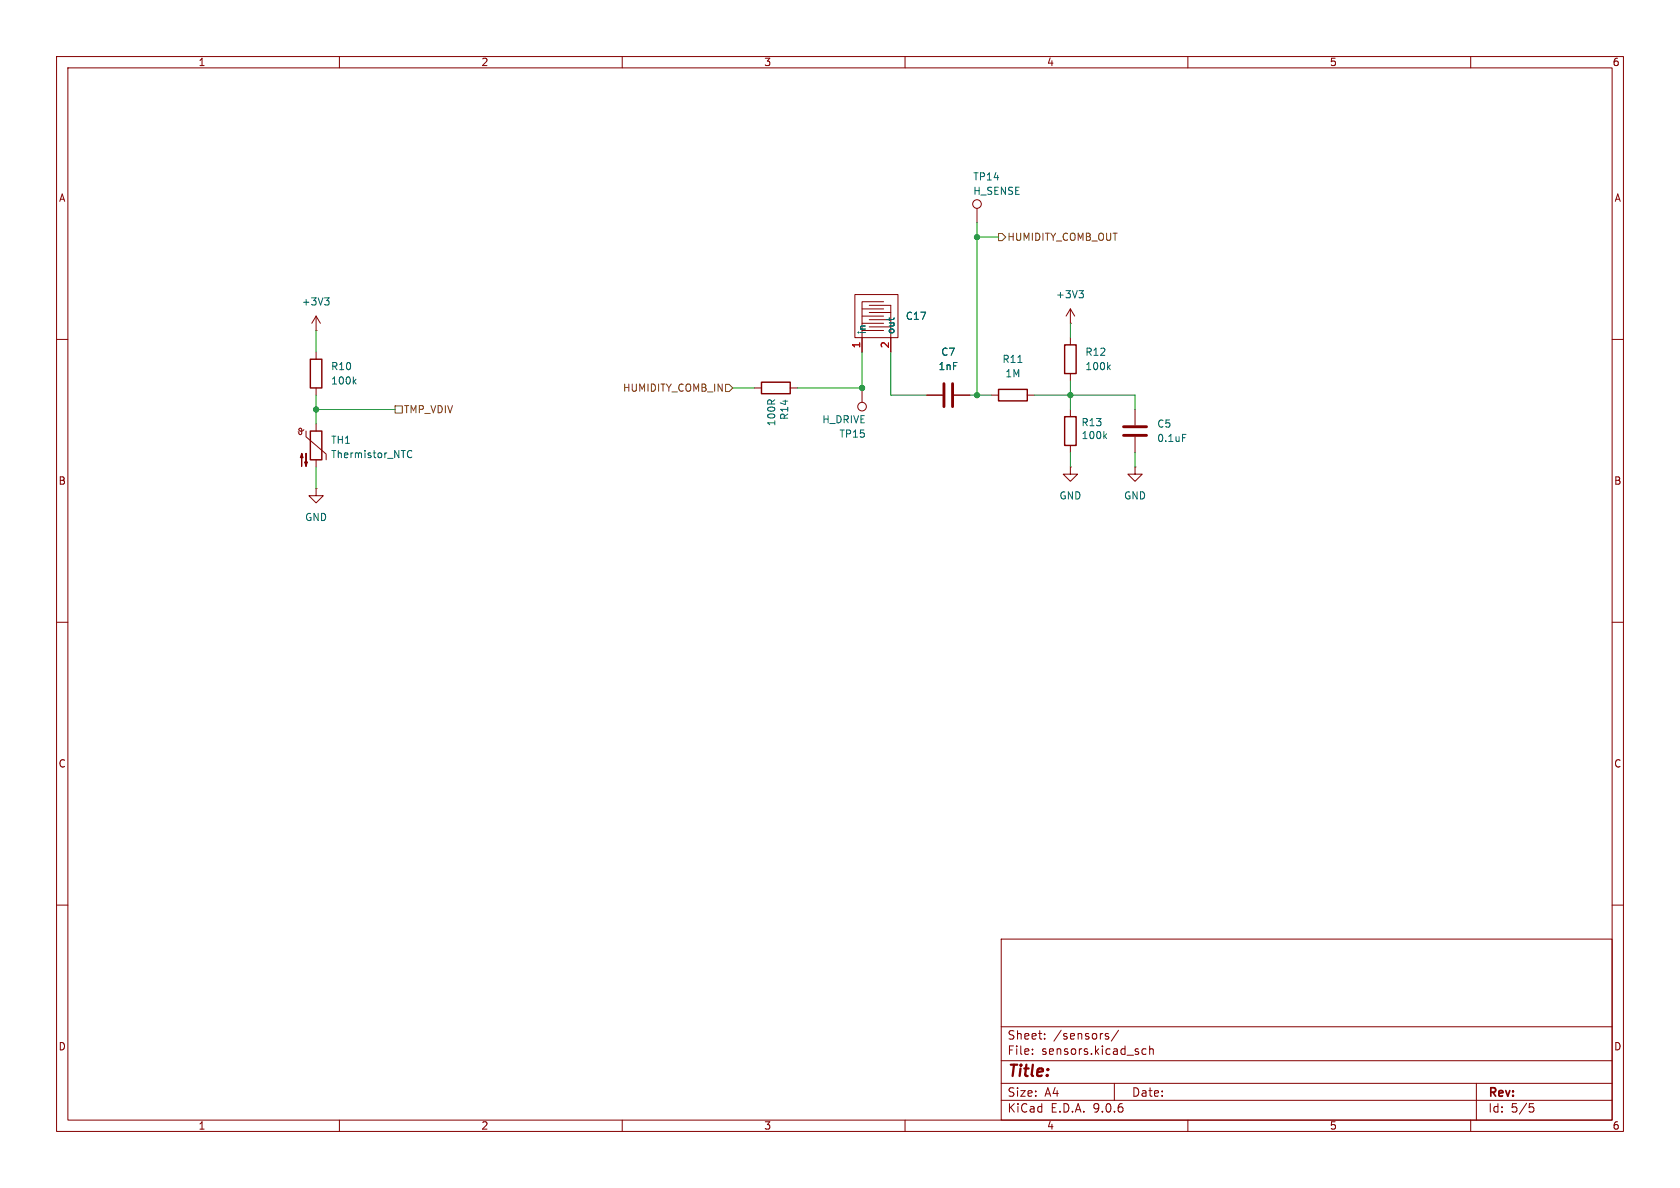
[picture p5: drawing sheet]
(kicad_sch
 (version 20250114)
 (generator "eeschema")
 (generator_version "9.0")
 (paper "A4")
 (lib_symbols
  (symbol "Connector:TestPoint"
   (pin_numbers (hide yes))
   (pin_names
    (offset 0.762) (hide yes)) (exclude_from_sim no) (in_bom yes) (on_board yes)
   (property "Reference" "TP" (at 0 6.858 0) (effects (font (size 1.27 1.27))))
   (property "Value" "TestPoint" (at 0 5.08 0) (effects (font (size 1.27 1.27))))
   (property "Footprint" "" (at 5.08 0 0) (effects (font (size 1.27 1.27)) (hide yes)))
   (property "Datasheet" "~" (at 5.08 0 0) (effects (font (size 1.27 1.27)) (hide yes)))
   (property "Description" "test point" (at 0 0 0) (effects (font (size 1.27 1.27)) (hide yes)))
   (symbol "TestPoint_0_1"
    (circle (center 0 3.302) (radius 0.762) (stroke (width 0) (type default)) (fill (type none))))
   (symbol "TestPoint_1_1"
    (pin passive line (at 0 0 90) (length 2.54) (name "1" (effects (font (size 1.27 1.27)))) (number "1" (effects (font (size 1.27 1.27))))))
   (embedded_fonts no))
  (symbol "Device:C"
   (pin_numbers (hide yes))
   (pin_names
    (offset 0.254)) (exclude_from_sim no) (in_bom yes) (on_board yes)
   (property "Reference" "C" (at 0.635 2.54 0) (effects (font (size 1.27 1.27)) (justify left)))
   (property "Value" "C" (at 0.635 -2.54 0) (effects (font (size 1.27 1.27)) (justify left)))
   (property "Footprint" "" (at 0.9652 -3.81 0) (effects (font (size 1.27 1.27)) (hide yes)))
   (property "Datasheet" "~" (at 0 0 0) (effects (font (size 1.27 1.27)) (hide yes)))
   (property "Description" "Unpolarized capacitor" (at 0 0 0) (effects (font (size 1.27 1.27)) (hide yes)))
   (symbol "C_0_1"
    (polyline (pts (xy -2.032 0.762) (xy 2.032 0.762)) (stroke (width 0.508) (type default)) (fill (type none)))
    (polyline (pts (xy -2.032 -0.762) (xy 2.032 -0.762)) (stroke (width 0.508) (type default)) (fill (type none))))
   (symbol "C_1_1"
    (pin passive line (at 0 3.81 270) (length 2.794) (name "~" (effects (font (size 1.27 1.27)))) (number "1" (effects (font (size 1.27 1.27)))))
    (pin passive line (at 0 -3.81 90) (length 2.794) (name "~" (effects (font (size 1.27 1.27)))) (number "2" (effects (font (size 1.27 1.27))))))
   (embedded_fonts no))
  (symbol "Device:R"
   (pin_numbers (hide yes))
   (pin_names
    (offset 0)) (exclude_from_sim no) (in_bom yes) (on_board yes)
   (property "Reference" "R" (at 2.032 0 90) (effects (font (size 1.27 1.27))))
   (property "Value" "R" (at 0 0 90) (effects (font (size 1.27 1.27))))
   (property "Footprint" "" (at -1.778 0 90) (effects (font (size 1.27 1.27)) (hide yes)))
   (property "Datasheet" "~" (at 0 0 0) (effects (font (size 1.27 1.27)) (hide yes)))
   (property "Description" "Resistor" (at 0 0 0) (effects (font (size 1.27 1.27)) (hide yes)))
   (symbol "R_0_1"
    (rectangle (start -1.016 -2.54) (end 1.016 2.54) (stroke (width 0.254) (type default)) (fill (type none))))
   (symbol "R_1_1"
    (pin passive line (at 0 3.81 270) (length 1.27) (name "~" (effects (font (size 1.27 1.27)))) (number "1" (effects (font (size 1.27 1.27)))))
    (pin passive line (at 0 -3.81 90) (length 1.27) (name "~" (effects (font (size 1.27 1.27)))) (number "2" (effects (font (size 1.27 1.27))))))
   (embedded_fonts no))
  (symbol "Device:Thermistor_NTC"
   (pin_numbers (hide yes))
   (pin_names
    (offset 0)) (exclude_from_sim no) (in_bom yes) (on_board yes)
   (property "Reference" "TH" (at -4.445 0 90) (effects (font (size 1.27 1.27))))
   (property "Value" "Thermistor_NTC" (at 3.175 0 90) (effects (font (size 1.27 1.27))))
   (property "Footprint" "" (at 0 1.27 0) (effects (font (size 1.27 1.27)) (hide yes)))
   (property "Datasheet" "~" (at 0 1.27 0) (effects (font (size 1.27 1.27)) (hide yes)))
   (property "Description" "Temperature dependent resistor, negative temperature coefficient" (at 0 0 0) (effects (font (size 1.27 1.27)) (hide yes)))
   (symbol "Thermistor_NTC_0_1"
    (arc (start -3.175 2.413) (mid -3.0506 2.3165) (end -3.048 2.159) (stroke (width 0) (type default)) (fill (type none)))
    (arc (start -3.048 2.794) (mid -2.9736 2.9736) (end -2.794 3.048) (stroke (width 0) (type default)) (fill (type none)))
    (arc (start -2.794 3.048) (mid -2.6144 2.9736) (end -2.54 2.794) (stroke (width 0) (type default)) (fill (type none)))
    (arc (start -2.794 2.54) (mid -2.9736 2.6144) (end -3.048 2.794) (stroke (width 0) (type default)) (fill (type none)))
    (arc (start -2.794 1.905) (mid -2.9736 1.9794) (end -3.048 2.159) (stroke (width 0) (type default)) (fill (type none)))
    (arc (start -2.54 2.159) (mid -2.6144 1.9794) (end -2.794 1.905) (stroke (width 0) (type default)) (fill (type none)))
    (arc (start -2.159 2.794) (mid -2.434 2.5608) (end -2.794 2.54) (stroke (width 0) (type default)) (fill (type none)))
    (polyline (pts (xy -2.54 2.159) (xy -2.54 2.794)) (stroke (width 0) (type default)) (fill (type none)))
    (polyline (pts (xy -2.54 -3.683) (xy -2.54 -1.397) (xy -2.794 -2.159) (xy -2.286 -2.159) (xy -2.54 -1.397) (xy -2.54 -1.651)) (stroke (width 0) (type default)) (fill (type outline)))
    (polyline (pts (xy -1.778 2.54) (xy -1.778 1.524) (xy 1.778 -1.524) (xy 1.778 -2.54)) (stroke (width 0) (type default)) (fill (type none)))
    (polyline (pts (xy -1.778 -1.397) (xy -1.778 -3.683) (xy -2.032 -2.921) (xy -1.524 -2.921) (xy -1.778 -3.683) (xy -1.778 -3.429)) (stroke (width 0) (type default)) (fill (type outline)))
    (rectangle (start -1.016 2.54) (end 1.016 -2.54) (stroke (width 0.254) (type default)) (fill (type none))))
   (symbol "Thermistor_NTC_1_1"
    (pin passive line (at 0 3.81 270) (length 1.27) (name "~" (effects (font (size 1.27 1.27)))) (number "1" (effects (font (size 1.27 1.27)))))
    (pin passive line (at 0 -3.81 90) (length 1.27) (name "~" (effects (font (size 1.27 1.27)))) (number "2" (effects (font (size 1.27 1.27))))))
   (embedded_fonts no))
  (symbol "humidity_sensors:humidity_comb_34T" (exclude_from_sim no) (in_bom yes) (on_board yes)
   (property "Reference" "C" (at 0 4.826 0) (effects (font (size 1.27 1.27))))
   (property "Value" "" (at 0 0 0) (effects (font (size 1.27 1.27))))
   (property "Footprint" "humidity_sensors:single_layer_comb_34T" (at 0 -8.128 0) (effects (font (size 1.27 1.27)) (hide yes)))
   (property "Datasheet" "" (at 0 0 0) (effects (font (size 1.27 1.27)) (hide yes)))
   (property "Description" "34 Tooth Single Layer Capacitive Comb" (at -0.254 -5.842 0) (effects (font (size 1.27 1.27)) (hide yes)))
   (symbol "humidity_comb_34T_0_1"
    (rectangle (start -3.81 3.81) (end 3.81 -3.81) (stroke (width 0) (type default)) (fill (type none)))
    (polyline (pts (xy -3.81 2.54) (xy 2.54 2.54) (xy 2.54 -1.27)) (stroke (width 0) (type default)) (fill (type none)))
    (polyline (pts (xy -3.81 -2.54) (xy 1.905 -2.54)) (stroke (width 0) (type default)) (fill (type none)))
    (polyline (pts (xy -2.54 2.54) (xy -2.54 -1.27)) (stroke (width 0) (type default)) (fill (type none)))
    (polyline (pts (xy -1.905 -2.54) (xy -1.905 1.27)) (stroke (width 0) (type default)) (fill (type none)))
    (polyline (pts (xy -1.27 2.54) (xy -1.27 -1.27)) (stroke (width 0) (type default)) (fill (type none)))
    (polyline (pts (xy -0.635 -2.54) (xy -0.635 1.27)) (stroke (width 0) (type default)) (fill (type none)))
    (polyline (pts (xy -0.635 -2.54) (xy -0.635 -2.54)) (stroke (width 0) (type default)) (fill (type none)))
    (polyline (pts (xy 0 2.54) (xy 0 -1.27)) (stroke (width 0) (type default)) (fill (type none)))
    (polyline (pts (xy 0.635 -2.54) (xy 0.635 1.27)) (stroke (width 0) (type default)) (fill (type none)))
    (polyline (pts (xy 1.27 2.54) (xy 1.27 -1.27)) (stroke (width 0) (type default)) (fill (type none)))
    (polyline (pts (xy 1.905 -2.54) (xy 1.905 1.27)) (stroke (width 0) (type default)) (fill (type none))))
   (symbol "humidity_comb_34T_1_1"
    (pin input line (at -6.35 2.54 0) (length 2.54) (name "in" (effects (font (size 1.27 1.27)))) (number "1" (effects (font (size 1.27 1.27)))))
    (pin passive line (at -6.35 -2.54 0) (length 2.54) (name "out" (effects (font (size 1.27 1.27)))) (number "2" (effects (font (size 1.27 1.27))))))
   (embedded_fonts no))
  (symbol "power:+3V3"
   (power)
   (pin_numbers (hide yes))
   (pin_names
    (offset 0) (hide yes)) (exclude_from_sim no) (in_bom yes) (on_board yes)
   (property "Reference" "#PWR" (at 0 -3.81 0) (effects (font (size 1.27 1.27)) (hide yes)))
   (property "Value" "+3V3" (at 0 3.556 0) (effects (font (size 1.27 1.27))))
   (property "Footprint" "" (at 0 0 0) (effects (font (size 1.27 1.27)) (hide yes)))
   (property "Datasheet" "" (at 0 0 0) (effects (font (size 1.27 1.27)) (hide yes)))
   (property "Description" "Power symbol creates a global label with name \"+3V3\"" (at 0 0 0) (effects (font (size 1.27 1.27)) (hide yes)))
   (symbol "+3V3_0_1"
    (polyline (pts (xy -0.762 1.27) (xy 0 2.54)) (stroke (width 0) (type default)) (fill (type none)))
    (polyline (pts (xy 0 2.54) (xy 0.762 1.27)) (stroke (width 0) (type default)) (fill (type none)))
    (polyline (pts (xy 0 0) (xy 0 2.54)) (stroke (width 0) (type default)) (fill (type none))))
   (symbol "+3V3_1_1"
    (pin power_in line (at 0 0 90) (length 0) (name "~" (effects (font (size 1.27 1.27)))) (number "1" (effects (font (size 1.27 1.27))))))
   (embedded_fonts no))
  (symbol "power:GND"
   (power)
   (pin_numbers (hide yes))
   (pin_names
    (offset 0) (hide yes)) (exclude_from_sim no) (in_bom yes) (on_board yes)
   (property "Reference" "#PWR" (at 0 -6.35 0) (effects (font (size 1.27 1.27)) (hide yes)))
   (property "Value" "GND" (at 0 -3.81 0) (effects (font (size 1.27 1.27))))
   (property "Footprint" "" (at 0 0 0) (effects (font (size 1.27 1.27)) (hide yes)))
   (property "Datasheet" "" (at 0 0 0) (effects (font (size 1.27 1.27)) (hide yes)))
   (property "Description" "Power symbol creates a global label with name \"GND\" , ground" (at 0 0 0) (effects (font (size 1.27 1.27)) (hide yes)))
   (symbol "GND_0_1"
    (polyline (pts (xy 0 0) (xy 0 -1.27) (xy 1.27 -1.27) (xy 0 -2.54) (xy -1.27 -1.27) (xy 0 -1.27)) (stroke (width 0) (type default)) (fill (type none))))
   (symbol "GND_1_1"
    (pin power_in line (at 0 0 270) (length 0) (name "~" (effects (font (size 1.27 1.27)))) (number "1" (effects (font (size 1.27 1.27))))))
   (embedded_fonts no)))
 (junction
  (at 55.88 72.39)
  (diameter 0)
  (color 0 0 0 0))
 (junction
  (at 152.4 68.58)
  (diameter 0)
  (color 0 0 0 0))
 (junction
  (at 172.72 69.85)
  (diameter 0)
  (color 0 0 0 0))
 (junction
  (at 189.23 69.85)
  (diameter 0)
  (color 0 0 0 0))
 (junction
  (at 172.72 41.91)
  (diameter 0)
  (color 0 0 0 0))
 (wire
  (pts (xy 189.23 69.85) (xy 189.23 72.39))
  (stroke (width 0) (type default)))
 (wire
  (pts (xy 172.72 41.91) (xy 176.53 41.91))
  (stroke (width 0) (type default)))
 (wire
  (pts (xy 200.66 80.01) (xy 200.66 82.55))
  (stroke (width 0) (type default)))
 (wire
  (pts (xy 157.48 62.23) (xy 157.48 69.85))
  (stroke (width 0) (type default)))
 (wire
  (pts (xy 172.72 41.91) (xy 172.72 69.85))
  (stroke (width 0) (type default)))
 (wire
  (pts (xy 55.88 69.85) (xy 55.88 72.39))
  (stroke (width 0) (type default)))
 (wire
  (pts (xy 172.72 39.37) (xy 172.72 41.91))
  (stroke (width 0) (type default)))
 (wire
  (pts (xy 55.88 82.55) (xy 55.88 86.36))
  (stroke (width 0) (type default)))
 (wire
  (pts (xy 129.54 68.58) (xy 133.35 68.58))
  (stroke (width 0) (type default)))
 (wire
  (pts (xy 140.97 68.58) (xy 152.4 68.58))
  (stroke (width 0) (type default)))
 (wire
  (pts (xy 55.88 72.39) (xy 69.85 72.39))
  (stroke (width 0) (type default)))
 (wire
  (pts (xy 175.26 69.85) (xy 172.72 69.85))
  (stroke (width 0) (type default)))
 (wire
  (pts (xy 55.88 72.39) (xy 55.88 74.93))
  (stroke (width 0) (type default)))
 (wire
  (pts (xy 152.4 62.23) (xy 152.4 68.58))
  (stroke (width 0) (type default)))
 (wire
  (pts (xy 182.88 69.85) (xy 189.23 69.85))
  (stroke (width 0) (type default)))
 (wire
  (pts (xy 189.23 69.85) (xy 200.66 69.85))
  (stroke (width 0) (type default)))
 (wire
  (pts (xy 189.23 57.15) (xy 189.23 59.69))
  (stroke (width 0) (type default)))
 (wire
  (pts (xy 172.72 69.85) (xy 171.45 69.85))
  (stroke (width 0) (type default)))
 (wire
  (pts (xy 157.48 69.85) (xy 163.83 69.85))
  (stroke (width 0) (type default)))
 (wire
  (pts (xy 189.23 80.01) (xy 189.23 82.55))
  (stroke (width 0) (type default)))
 (wire
  (pts (xy 55.88 58.42) (xy 55.88 62.23))
  (stroke (width 0) (type default)))
 (wire
  (pts (xy 189.23 67.31) (xy 189.23 69.85))
  (stroke (width 0) (type default)))
 (wire
  (pts (xy 200.66 72.39) (xy 200.66 69.85))
  (stroke (width 0) (type default)))
 (hierarchical_label "HUMIDITY_COMB_OUT"
  (shape output)
  (at 176.53 41.91 0)
  (effects (font (size 1.27 1.27)) (justify left)))
 (hierarchical_label "HUMIDITY_COMB_IN"
  (shape input)
  (at 129.54 68.58 180)
  (effects (font (size 1.27 1.27)) (justify right)))
 (hierarchical_label "TMP_VDIV"
  (shape passive)
  (at 69.85 72.39 0)
  (effects (font (size 1.27 1.27)) (justify left)))
 (symbol
  (lib_id "Connector:TestPoint")
  (at 152.4 68.58 180)
  (unit 1)
  (exclude_from_sim no)
  (in_bom yes)
  (on_board yes)
  (dnp no)
  (property "Reference" "TP15" (at 153.162 76.708 0) (effects (font (size 1.27 1.27)) (justify left)))
  (property "Value" "H_DRIVE" (at 153.162 74.168 0) (effects (font (size 1.27 1.27)) (justify left)))
  (property "Footprint" "TestPoint:TestPoint_Pad_D1.5mm" (at 147.32 68.58 0) (effects (font (size 1.27 1.27)) (hide yes)))
  (property "Datasheet" "~" (at 147.32 68.58 0) (effects (font (size 1.27 1.27)) (hide yes)))
  (property "Description" "test point" (at 152.4 68.58 0) (effects (font (size 1.27 1.27)) (hide yes)))
  (property "AVAILABILITY" "" (at 152.4 68.58 0) (effects (font (size 1.27 1.27)) (hide yes)))
  (property "Availability" "" (at 152.4 68.58 0) (effects (font (size 1.27 1.27)) (hide yes)))
  (property "Check_prices" "" (at 152.4 68.58 0) (effects (font (size 1.27 1.27)) (hide yes)))
  (property "DESCRIPTION" "" (at 152.4 68.58 0) (effects (font (size 1.27 1.27)) (hide yes)))
  (property "Description_1" "" (at 152.4 68.58 0) (effects (font (size 1.27 1.27)) (hide yes)))
  (property "Est Cost AUD" "" (at 152.4 68.58 0) (effects (font (size 1.27 1.27)) (hide yes)))
  (property "MF" "" (at 152.4 68.58 0) (effects (font (size 1.27 1.27)) (hide yes)))
  (property "MP" "" (at 152.4 68.58 0) (effects (font (size 1.27 1.27)) (hide yes)))
  (property "PACKAGE" "" (at 152.4 68.58 0) (effects (font (size 1.27 1.27)) (hide yes)))
  (property "PRICE" "" (at 152.4 68.58 0) (effects (font (size 1.27 1.27)) (hide yes)))
  (property "Package" "" (at 152.4 68.58 0) (effects (font (size 1.27 1.27)) (hide yes)))
  (property "Price" "" (at 152.4 68.58 0) (effects (font (size 1.27 1.27)) (hide yes)))
  (property "SnapEDA_Link" "" (at 152.4 68.58 0) (effects (font (size 1.27 1.27)) (hide yes)))
  (property "Field6" "" (at 152.4 68.58 0) (effects (font (size 1.27 1.27)) (hide yes)))
  (pin "1"))
 (symbol
  (lib_id "Device:R")
  (at 137.16 68.58 270)
  (unit 1)
  (exclude_from_sim no)
  (in_bom yes)
  (on_board yes)
  (dnp no)
  (property "Reference" "R14" (at 138.684 72.39 0) (effects (font (size 1.27 1.27))))
  (property "Value" "100R" (at 136.398 72.898 0) (effects (font (size 1.27 1.27))))
  (property "Footprint" "Resistor_SMD:R_0402_1005Metric" (at 137.16 66.802 90) (effects (font (size 1.27 1.27)) (hide yes)))
  (property "Datasheet" "~" (at 137.16 68.58 0) (effects (font (size 1.27 1.27)) (hide yes)))
  (property "Description" "Resistor" (at 137.16 68.58 0) (effects (font (size 1.27 1.27)) (hide yes)))
  (property "Vendor" "https://www.lcsc.com/product-detail/C2906981.html" (at 137.16 68.58 90) (effects (font (size 1.27 1.27)) (hide yes)))
  (property "Est Cost" "0.0007" (at 137.16 68.58 90) (effects (font (size 1.27 1.27)) (hide yes)))
  (property "AVAILABILITY" "" (at 137.16 68.58 0) (effects (font (size 1.27 1.27)) (hide yes)))
  (property "Availability" "" (at 137.16 68.58 0) (effects (font (size 1.27 1.27)) (hide yes)))
  (property "Check_prices" "" (at 137.16 68.58 0) (effects (font (size 1.27 1.27)) (hide yes)))
  (property "DESCRIPTION" "" (at 137.16 68.58 0) (effects (font (size 1.27 1.27)) (hide yes)))
  (property "Description_1" "" (at 137.16 68.58 0) (effects (font (size 1.27 1.27)) (hide yes)))
  (property "Est Cost AUD" "" (at 137.16 68.58 0) (effects (font (size 1.27 1.27)) (hide yes)))
  (property "MF" "" (at 137.16 68.58 0) (effects (font (size 1.27 1.27)) (hide yes)))
  (property "MP" "" (at 137.16 68.58 0) (effects (font (size 1.27 1.27)) (hide yes)))
  (property "PACKAGE" "" (at 137.16 68.58 0) (effects (font (size 1.27 1.27)) (hide yes)))
  (property "PRICE" "" (at 137.16 68.58 0) (effects (font (size 1.27 1.27)) (hide yes)))
  (property "Package" "" (at 137.16 68.58 0) (effects (font (size 1.27 1.27)) (hide yes)))
  (property "Price" "" (at 137.16 68.58 0) (effects (font (size 1.27 1.27)) (hide yes)))
  (property "SnapEDA_Link" "" (at 137.16 68.58 0) (effects (font (size 1.27 1.27)) (hide yes)))
  (property "Field6" "" (at 137.16 68.58 0) (effects (font (size 1.27 1.27)) (hide yes)))
  (pin "2")
  (pin "1"))
 (symbol
  (lib_id "Device:Thermistor_NTC")
  (at 55.88 78.74 0)
  (unit 1)
  (exclude_from_sim no)
  (in_bom yes)
  (on_board yes)
  (dnp no)
  (fields_autoplaced yes)
  (property "Reference" "TH1" (at 58.42 77.7874 0) (effects (font (size 1.27 1.27)) (justify left)))
  (property "Value" "Thermistor_NTC" (at 58.42 80.3274 0) (effects (font (size 1.27 1.27)) (justify left)))
  (property "Footprint" "Resistor_SMD:R_0603_1608Metric" (at 55.88 77.47 0) (effects (font (size 1.27 1.27)) (hide yes)))
  (property "Datasheet" "https://www.ohmite.com/assets/images/res-tx.pdf" (at 55.88 77.47 0) (effects (font (size 1.27 1.27)) (hide yes)))
  (property "Description" "Temperature dependent resistor, negative temperature coefficient" (at 55.88 78.74 0) (effects (font (size 1.27 1.27)) (hide yes)))
  (property "Vendor" "https://www.digikey.com.au/en/products/detail/ohmite/TX06F104F4100ER/13998789" (at 55.88 78.74 0) (effects (font (size 1.27 1.27)) (hide yes)))
  (property "Est Cost" "0.05413" (at 55.88 78.74 0) (effects (font (size 1.27 1.27)) (hide yes)))
  (property "AVAILABILITY" "" (at 55.88 78.74 0) (effects (font (size 1.27 1.27)) (hide yes)))
  (property "Availability" "" (at 55.88 78.74 0) (effects (font (size 1.27 1.27)) (hide yes)))
  (property "Check_prices" "" (at 55.88 78.74 0) (effects (font (size 1.27 1.27)) (hide yes)))
  (property "DESCRIPTION" "" (at 55.88 78.74 0) (effects (font (size 1.27 1.27)) (hide yes)))
  (property "Description_1" "" (at 55.88 78.74 0) (effects (font (size 1.27 1.27)) (hide yes)))
  (property "Est Cost AUD" "" (at 55.88 78.74 0) (effects (font (size 1.27 1.27)) (hide yes)))
  (property "MF" "" (at 55.88 78.74 0) (effects (font (size 1.27 1.27)) (hide yes)))
  (property "MP" "" (at 55.88 78.74 0) (effects (font (size 1.27 1.27)) (hide yes)))
  (property "PACKAGE" "" (at 55.88 78.74 0) (effects (font (size 1.27 1.27)) (hide yes)))
  (property "PRICE" "" (at 55.88 78.74 0) (effects (font (size 1.27 1.27)) (hide yes)))
  (property "Package" "" (at 55.88 78.74 0) (effects (font (size 1.27 1.27)) (hide yes)))
  (property "Price" "" (at 55.88 78.74 0) (effects (font (size 1.27 1.27)) (hide yes)))
  (property "SnapEDA_Link" "" (at 55.88 78.74 0) (effects (font (size 1.27 1.27)) (hide yes)))
  (property "Field6" "" (at 55.88 78.74 0) (effects (font (size 1.27 1.27)) (hide yes)))
  (pin "2")
  (pin "1"))
 (symbol
  (lib_id "Device:R")
  (at 179.07 69.85 90)
  (unit 1)
  (exclude_from_sim no)
  (in_bom yes)
  (on_board yes)
  (dnp no)
  (fields_autoplaced yes)
  (property "Reference" "R11" (at 179.07 63.5 90) (effects (font (size 1.27 1.27))))
  (property "Value" "1M" (at 179.07 66.04 90) (effects (font (size 1.27 1.27))))
  (property "Footprint" "Resistor_SMD:R_0402_1005Metric" (at 179.07 71.628 90) (effects (font (size 1.27 1.27)) (hide yes)))
  (property "Datasheet" "~" (at 179.07 69.85 0) (effects (font (size 1.27 1.27)) (hide yes)))
  (property "Description" "Resistor" (at 179.07 69.85 0) (effects (font (size 1.27 1.27)) (hide yes)))
  (property "Vendor" "https://www.lcsc.com/product-detail/C49254192.html" (at 179.07 69.85 0) (effects (font (size 1.27 1.27)) (hide yes)))
  (property "Est Cost" "0.0006" (at 179.07 69.85 0) (effects (font (size 1.27 1.27)) (hide yes)))
  (property "AVAILABILITY" "" (at 179.07 69.85 90) (effects (font (size 1.27 1.27)) (hide yes)))
  (property "Availability" "" (at 179.07 69.85 90) (effects (font (size 1.27 1.27)) (hide yes)))
  (property "Check_prices" "" (at 179.07 69.85 90) (effects (font (size 1.27 1.27)) (hide yes)))
  (property "DESCRIPTION" "" (at 179.07 69.85 90) (effects (font (size 1.27 1.27)) (hide yes)))
  (property "Description_1" "" (at 179.07 69.85 90) (effects (font (size 1.27 1.27)) (hide yes)))
  (property "Est Cost AUD" "" (at 179.07 69.85 90) (effects (font (size 1.27 1.27)) (hide yes)))
  (property "MF" "" (at 179.07 69.85 90) (effects (font (size 1.27 1.27)) (hide yes)))
  (property "MP" "" (at 179.07 69.85 90) (effects (font (size 1.27 1.27)) (hide yes)))
  (property "PACKAGE" "" (at 179.07 69.85 90) (effects (font (size 1.27 1.27)) (hide yes)))
  (property "PRICE" "" (at 179.07 69.85 90) (effects (font (size 1.27 1.27)) (hide yes)))
  (property "Package" "" (at 179.07 69.85 90) (effects (font (size 1.27 1.27)) (hide yes)))
  (property "Price" "" (at 179.07 69.85 90) (effects (font (size 1.27 1.27)) (hide yes)))
  (property "SnapEDA_Link" "" (at 179.07 69.85 90) (effects (font (size 1.27 1.27)) (hide yes)))
  (property "Field6" "" (at 179.07 69.85 90) (effects (font (size 1.27 1.27)) (hide yes)))
  (pin "2")
  (pin "1"))
 (symbol
  (lib_id "Device:R")
  (at 189.23 63.5 0)
  (unit 1)
  (exclude_from_sim no)
  (in_bom yes)
  (on_board yes)
  (dnp no)
  (fields_autoplaced yes)
  (property "Reference" "R12" (at 191.77 62.2299 0) (effects (font (size 1.27 1.27)) (justify left)))
  (property "Value" "100k" (at 191.77 64.7699 0) (effects (font (size 1.27 1.27)) (justify left)))
  (property "Footprint" "Resistor_SMD:R_0402_1005Metric" (at 187.452 63.5 90) (effects (font (size 1.27 1.27)) (hide yes)))
  (property "Datasheet" "~" (at 189.23 63.5 0) (effects (font (size 1.27 1.27)) (hide yes)))
  (property "Description" "Resistor" (at 189.23 63.5 0) (effects (font (size 1.27 1.27)) (hide yes)))
  (property "Vendor" "https://www.lcsc.com/product-detail/C3017691.html" (at 189.23 63.5 0) (effects (font (size 1.27 1.27)) (hide yes)))
  (property "Est Cost" "0.0007" (at 189.23 63.5 0) (effects (font (size 1.27 1.27)) (hide yes)))
  (property "AVAILABILITY" "" (at 189.23 63.5 0) (effects (font (size 1.27 1.27)) (hide yes)))
  (property "Availability" "" (at 189.23 63.5 0) (effects (font (size 1.27 1.27)) (hide yes)))
  (property "Check_prices" "" (at 189.23 63.5 0) (effects (font (size 1.27 1.27)) (hide yes)))
  (property "DESCRIPTION" "" (at 189.23 63.5 0) (effects (font (size 1.27 1.27)) (hide yes)))
  (property "Description_1" "" (at 189.23 63.5 0) (effects (font (size 1.27 1.27)) (hide yes)))
  (property "Est Cost AUD" "" (at 189.23 63.5 0) (effects (font (size 1.27 1.27)) (hide yes)))
  (property "MF" "" (at 189.23 63.5 0) (effects (font (size 1.27 1.27)) (hide yes)))
  (property "MP" "" (at 189.23 63.5 0) (effects (font (size 1.27 1.27)) (hide yes)))
  (property "PACKAGE" "" (at 189.23 63.5 0) (effects (font (size 1.27 1.27)) (hide yes)))
  (property "PRICE" "" (at 189.23 63.5 0) (effects (font (size 1.27 1.27)) (hide yes)))
  (property "Package" "" (at 189.23 63.5 0) (effects (font (size 1.27 1.27)) (hide yes)))
  (property "Price" "" (at 189.23 63.5 0) (effects (font (size 1.27 1.27)) (hide yes)))
  (property "SnapEDA_Link" "" (at 189.23 63.5 0) (effects (font (size 1.27 1.27)) (hide yes)))
  (property "Field6" "" (at 189.23 63.5 0) (effects (font (size 1.27 1.27)) (hide yes)))
  (pin "1")
  (pin "2"))
 (symbol
  (lib_id "power:+3V3")
  (at 55.88 58.42 0)
  (unit 1)
  (exclude_from_sim no)
  (in_bom yes)
  (on_board yes)
  (dnp no)
  (fields_autoplaced yes)
  (property "Reference" "#PWR020" (at 55.88 62.23 0) (effects (font (size 1.27 1.27)) (hide yes)))
  (property "Value" "+3V3" (at 55.88 53.34 0) (effects (font (size 1.27 1.27))))
  (property "Footprint" "" (at 55.88 58.42 0) (effects (font (size 1.27 1.27)) (hide yes)))
  (property "Datasheet" "" (at 55.88 58.42 0) (effects (font (size 1.27 1.27)) (hide yes)))
  (property "Description" "Power symbol creates a global label with name \"+3V3\"" (at 55.88 58.42 0) (effects (font (size 1.27 1.27)) (hide yes)))
  (pin "1"))
 (symbol
  (lib_id "Device:R")
  (at 189.23 76.2 0)
  (unit 1)
  (exclude_from_sim no)
  (in_bom yes)
  (on_board yes)
  (dnp no)
  (property "Reference" "R13" (at 193.04 74.676 0) (effects (font (size 1.27 1.27))))
  (property "Value" "100k" (at 193.548 76.962 0) (effects (font (size 1.27 1.27))))
  (property "Footprint" "Resistor_SMD:R_0402_1005Metric" (at 187.452 76.2 90) (effects (font (size 1.27 1.27)) (hide yes)))
  (property "Datasheet" "~" (at 189.23 76.2 0) (effects (font (size 1.27 1.27)) (hide yes)))
  (property "Description" "Resistor" (at 189.23 76.2 0) (effects (font (size 1.27 1.27)) (hide yes)))
  (property "Vendor" "https://www.lcsc.com/product-detail/C49254210.html" (at 189.23 76.2 90) (effects (font (size 1.27 1.27)) (hide yes)))
  (property "Est Cost" "0.0006" (at 189.23 76.2 90) (effects (font (size 1.27 1.27)) (hide yes)))
  (property "AVAILABILITY" "" (at 189.23 76.2 0) (effects (font (size 1.27 1.27)) (hide yes)))
  (property "Availability" "" (at 189.23 76.2 0) (effects (font (size 1.27 1.27)) (hide yes)))
  (property "Check_prices" "" (at 189.23 76.2 0) (effects (font (size 1.27 1.27)) (hide yes)))
  (property "DESCRIPTION" "" (at 189.23 76.2 0) (effects (font (size 1.27 1.27)) (hide yes)))
  (property "Description_1" "" (at 189.23 76.2 0) (effects (font (size 1.27 1.27)) (hide yes)))
  (property "Est Cost AUD" "" (at 189.23 76.2 0) (effects (font (size 1.27 1.27)) (hide yes)))
  (property "MF" "" (at 189.23 76.2 0) (effects (font (size 1.27 1.27)) (hide yes)))
  (property "MP" "" (at 189.23 76.2 0) (effects (font (size 1.27 1.27)) (hide yes)))
  (property "PACKAGE" "" (at 189.23 76.2 0) (effects (font (size 1.27 1.27)) (hide yes)))
  (property "PRICE" "" (at 189.23 76.2 0) (effects (font (size 1.27 1.27)) (hide yes)))
  (property "Package" "" (at 189.23 76.2 0) (effects (font (size 1.27 1.27)) (hide yes)))
  (property "Price" "" (at 189.23 76.2 0) (effects (font (size 1.27 1.27)) (hide yes)))
  (property "SnapEDA_Link" "" (at 189.23 76.2 0) (effects (font (size 1.27 1.27)) (hide yes)))
  (property "Field6" "" (at 189.23 76.2 0) (effects (font (size 1.27 1.27)) (hide yes)))
  (pin "2")
  (pin "1"))
 (symbol
  (lib_id "Connector:TestPoint")
  (at 172.72 39.37 0)
  (unit 1)
  (exclude_from_sim no)
  (in_bom yes)
  (on_board yes)
  (dnp no)
  (property "Reference" "TP14" (at 171.958 31.242 0) (effects (font (size 1.27 1.27)) (justify left)))
  (property "Value" "H_SENSE" (at 171.958 33.782 0) (effects (font (size 1.27 1.27)) (justify left)))
  (property "Footprint" "TestPoint:TestPoint_Pad_D1.5mm" (at 177.8 39.37 0) (effects (font (size 1.27 1.27)) (hide yes)))
  (property "Datasheet" "~" (at 177.8 39.37 0) (effects (font (size 1.27 1.27)) (hide yes)))
  (property "Description" "test point" (at 172.72 39.37 0) (effects (font (size 1.27 1.27)) (hide yes)))
  (property "AVAILABILITY" "" (at 172.72 39.37 0) (effects (font (size 1.27 1.27)) (hide yes)))
  (property "Availability" "" (at 172.72 39.37 0) (effects (font (size 1.27 1.27)) (hide yes)))
  (property "Check_prices" "" (at 172.72 39.37 0) (effects (font (size 1.27 1.27)) (hide yes)))
  (property "DESCRIPTION" "" (at 172.72 39.37 0) (effects (font (size 1.27 1.27)) (hide yes)))
  (property "Description_1" "" (at 172.72 39.37 0) (effects (font (size 1.27 1.27)) (hide yes)))
  (property "Est Cost AUD" "" (at 172.72 39.37 0) (effects (font (size 1.27 1.27)) (hide yes)))
  (property "MF" "" (at 172.72 39.37 0) (effects (font (size 1.27 1.27)) (hide yes)))
  (property "MP" "" (at 172.72 39.37 0) (effects (font (size 1.27 1.27)) (hide yes)))
  (property "PACKAGE" "" (at 172.72 39.37 0) (effects (font (size 1.27 1.27)) (hide yes)))
  (property "PRICE" "" (at 172.72 39.37 0) (effects (font (size 1.27 1.27)) (hide yes)))
  (property "Package" "" (at 172.72 39.37 0) (effects (font (size 1.27 1.27)) (hide yes)))
  (property "Price" "" (at 172.72 39.37 0) (effects (font (size 1.27 1.27)) (hide yes)))
  (property "SnapEDA_Link" "" (at 172.72 39.37 0) (effects (font (size 1.27 1.27)) (hide yes)))
  (property "Field6" "" (at 172.72 39.37 0) (effects (font (size 1.27 1.27)) (hide yes)))
  (pin "1"))
 (symbol
  (lib_id "Device:C")
  (at 167.64 69.85 90)
  (unit 1)
  (exclude_from_sim no)
  (in_bom yes)
  (on_board yes)
  (dnp no)
  (fields_autoplaced yes)
  (property "Reference" "C7" (at 167.64 62.23 90) (effects (font (size 1.27 1.27))))
  (property "Value" "1nF" (at 167.64 64.77 90) (effects (font (size 1.27 1.27))))
  (property "Footprint" "Capacitor_SMD:C_0402_1005Metric" (at 171.45 68.8848 0) (effects (font (size 1.27 1.27)) (hide yes)))
  (property "Datasheet" "~" (at 167.64 69.85 0) (effects (font (size 1.27 1.27)) (hide yes)))
  (property "Description" "Unpolarized capacitor" (at 167.64 69.85 0) (effects (font (size 1.27 1.27)) (hide yes)))
  (property "Vendor" "https://www.lcsc.com/product-detail/C6119838.html" (at 167.64 69.85 0) (effects (font (size 1.27 1.27)) (hide yes)))
  (property "Est Cost" "0.0029" (at 167.64 69.85 0) (effects (font (size 1.27 1.27)) (hide yes)))
  (property "AVAILABILITY" "" (at 167.64 69.85 90) (effects (font (size 1.27 1.27)) (hide yes)))
  (property "Availability" "" (at 167.64 69.85 90) (effects (font (size 1.27 1.27)) (hide yes)))
  (property "Check_prices" "" (at 167.64 69.85 90) (effects (font (size 1.27 1.27)) (hide yes)))
  (property "DESCRIPTION" "" (at 167.64 69.85 90) (effects (font (size 1.27 1.27)) (hide yes)))
  (property "Description_1" "" (at 167.64 69.85 90) (effects (font (size 1.27 1.27)) (hide yes)))
  (property "Est Cost AUD" "" (at 167.64 69.85 90) (effects (font (size 1.27 1.27)) (hide yes)))
  (property "MF" "" (at 167.64 69.85 90) (effects (font (size 1.27 1.27)) (hide yes)))
  (property "MP" "" (at 167.64 69.85 90) (effects (font (size 1.27 1.27)) (hide yes)))
  (property "PACKAGE" "" (at 167.64 69.85 90) (effects (font (size 1.27 1.27)) (hide yes)))
  (property "PRICE" "" (at 167.64 69.85 90) (effects (font (size 1.27 1.27)) (hide yes)))
  (property "Package" "" (at 167.64 69.85 90) (effects (font (size 1.27 1.27)) (hide yes)))
  (property "Price" "" (at 167.64 69.85 90) (effects (font (size 1.27 1.27)) (hide yes)))
  (property "SnapEDA_Link" "" (at 167.64 69.85 90) (effects (font (size 1.27 1.27)) (hide yes)))
  (property "Field6" "" (at 167.64 69.85 90) (effects (font (size 1.27 1.27)) (hide yes)))
  (pin "2")
  (pin "1"))
 (symbol
  (lib_id "power:+3V3")
  (at 189.23 57.15 0)
  (unit 1)
  (exclude_from_sim no)
  (in_bom yes)
  (on_board yes)
  (dnp no)
  (fields_autoplaced yes)
  (property "Reference" "#PWR023" (at 189.23 60.96 0) (effects (font (size 1.27 1.27)) (hide yes)))
  (property "Value" "+3V3" (at 189.23 52.07 0) (effects (font (size 1.27 1.27))))
  (property "Footprint" "" (at 189.23 57.15 0) (effects (font (size 1.27 1.27)) (hide yes)))
  (property "Datasheet" "" (at 189.23 57.15 0) (effects (font (size 1.27 1.27)) (hide yes)))
  (property "Description" "Power symbol creates a global label with name \"+3V3\"" (at 189.23 57.15 0) (effects (font (size 1.27 1.27)) (hide yes)))
  (pin "1"))
 (symbol
  (lib_id "power:GND")
  (at 189.23 82.55 0)
  (unit 1)
  (exclude_from_sim no)
  (in_bom yes)
  (on_board yes)
  (dnp no)
  (fields_autoplaced yes)
  (property "Reference" "#PWR025" (at 189.23 88.9 0) (effects (font (size 1.27 1.27)) (hide yes)))
  (property "Value" "GND" (at 189.23 87.63 0) (effects (font (size 1.27 1.27))))
  (property "Footprint" "" (at 189.23 82.55 0) (effects (font (size 1.27 1.27)) (hide yes)))
  (property "Datasheet" "" (at 189.23 82.55 0) (effects (font (size 1.27 1.27)) (hide yes)))
  (property "Description" "Power symbol creates a global label with name \"GND\" , ground" (at 189.23 82.55 0) (effects (font (size 1.27 1.27)) (hide yes)))
  (pin "1"))
 (symbol
  (lib_id "power:GND")
  (at 55.88 86.36 0)
  (unit 1)
  (exclude_from_sim no)
  (in_bom yes)
  (on_board yes)
  (dnp no)
  (fields_autoplaced yes)
  (property "Reference" "#PWR021" (at 55.88 92.71 0) (effects (font (size 1.27 1.27)) (hide yes)))
  (property "Value" "GND" (at 55.88 91.44 0) (effects (font (size 1.27 1.27))))
  (property "Footprint" "" (at 55.88 86.36 0) (effects (font (size 1.27 1.27)) (hide yes)))
  (property "Datasheet" "" (at 55.88 86.36 0) (effects (font (size 1.27 1.27)) (hide yes)))
  (property "Description" "Power symbol creates a global label with name \"GND\" , ground" (at 55.88 86.36 0) (effects (font (size 1.27 1.27)) (hide yes)))
  (pin "1"))
 (symbol
  (lib_id "humidity_sensors:humidity_comb_34T")
  (at 154.94 55.88 90)
  (unit 1)
  (exclude_from_sim no)
  (in_bom yes)
  (on_board yes)
  (dnp no)
  (fields_autoplaced yes)
  (property "Reference" "C17" (at 160.02 55.8799 90) (effects (font (size 1.27 1.27)) (justify right)))
  (property "Value" "~" (at 156.2099 50.8 0) (effects (font (size 1.27 1.27)) (justify left) (hide yes)))
  (property "Footprint" "humidity_sensors:single_layer_comb_34T" (at 163.068 55.88 0) (effects (font (size 1.27 1.27)) (hide yes)))
  (property "Datasheet" "" (at 154.94 55.88 0) (effects (font (size 1.27 1.27)) (hide yes)))
  (property "Description" "34 Tooth Single Layer Capacitive Comb" (at 160.782 56.134 0) (effects (font (size 1.27 1.27)) (hide yes)))
  (pin "2")
  (pin "1"))
 (symbol
  (lib_id "Device:C")
  (at 200.66 76.2 0)
  (unit 1)
  (exclude_from_sim no)
  (in_bom yes)
  (on_board yes)
  (dnp no)
  (fields_autoplaced yes)
  (property "Reference" "C5" (at 204.47 74.9299 0) (effects (font (size 1.27 1.27)) (justify left)))
  (property "Value" "0.1uF" (at 204.47 77.4699 0) (effects (font (size 1.27 1.27)) (justify left)))
  (property "Footprint" "Capacitor_SMD:C_0402_1005Metric" (at 201.6252 80.01 0) (effects (font (size 1.27 1.27)) (hide yes)))
  (property "Datasheet" "~" (at 200.66 76.2 0) (effects (font (size 1.27 1.27)) (hide yes)))
  (property "Description" "Unpolarized capacitor" (at 200.66 76.2 0) (effects (font (size 1.27 1.27)) (hide yes)))
  (property "Vendor" "https://www.lcsc.com/product-detail/C6119883.html" (at 200.66 76.2 0) (effects (font (size 1.27 1.27)) (hide yes)))
  (property "Est Cost" "0.002" (at 200.66 76.2 0) (effects (font (size 1.27 1.27)) (hide yes)))
  (property "AVAILABILITY" "" (at 200.66 76.2 0) (effects (font (size 1.27 1.27)) (hide yes)))
  (property "Availability" "" (at 200.66 76.2 0) (effects (font (size 1.27 1.27)) (hide yes)))
  (property "Check_prices" "" (at 200.66 76.2 0) (effects (font (size 1.27 1.27)) (hide yes)))
  (property "DESCRIPTION" "" (at 200.66 76.2 0) (effects (font (size 1.27 1.27)) (hide yes)))
  (property "Description_1" "" (at 200.66 76.2 0) (effects (font (size 1.27 1.27)) (hide yes)))
  (property "Est Cost AUD" "" (at 200.66 76.2 0) (effects (font (size 1.27 1.27)) (hide yes)))
  (property "MF" "" (at 200.66 76.2 0) (effects (font (size 1.27 1.27)) (hide yes)))
  (property "MP" "" (at 200.66 76.2 0) (effects (font (size 1.27 1.27)) (hide yes)))
  (property "PACKAGE" "" (at 200.66 76.2 0) (effects (font (size 1.27 1.27)) (hide yes)))
  (property "PRICE" "" (at 200.66 76.2 0) (effects (font (size 1.27 1.27)) (hide yes)))
  (property "Package" "" (at 200.66 76.2 0) (effects (font (size 1.27 1.27)) (hide yes)))
  (property "Price" "" (at 200.66 76.2 0) (effects (font (size 1.27 1.27)) (hide yes)))
  (property "SnapEDA_Link" "" (at 200.66 76.2 0) (effects (font (size 1.27 1.27)) (hide yes)))
  (property "Field6" "" (at 200.66 76.2 0) (effects (font (size 1.27 1.27)) (hide yes)))
  (pin "2")
  (pin "1"))
 (symbol
  (lib_id "power:GND")
  (at 200.66 82.55 0)
  (unit 1)
  (exclude_from_sim no)
  (in_bom yes)
  (on_board yes)
  (dnp no)
  (fields_autoplaced yes)
  (property "Reference" "#PWR026" (at 200.66 88.9 0) (effects (font (size 1.27 1.27)) (hide yes)))
  (property "Value" "GND" (at 200.66 87.63 0) (effects (font (size 1.27 1.27))))
  (property "Footprint" "" (at 200.66 82.55 0) (effects (font (size 1.27 1.27)) (hide yes)))
  (property "Datasheet" "" (at 200.66 82.55 0) (effects (font (size 1.27 1.27)) (hide yes)))
  (property "Description" "Power symbol creates a global label with name \"GND\" , ground" (at 200.66 82.55 0) (effects (font (size 1.27 1.27)) (hide yes)))
  (pin "1"))
 (symbol
  (lib_id "Device:R")
  (at 55.88 66.04 0)
  (unit 1)
  (exclude_from_sim no)
  (in_bom yes)
  (on_board yes)
  (dnp no)
  (fields_autoplaced yes)
  (property "Reference" "R10" (at 58.42 64.7699 0) (effects (font (size 1.27 1.27)) (justify left)))
  (property "Value" "100k" (at 58.42 67.3099 0) (effects (font (size 1.27 1.27)) (justify left)))
  (property "Footprint" "Resistor_SMD:R_0402_1005Metric" (at 54.102 66.04 90) (effects (font (size 1.27 1.27)) (hide yes)))
  (property "Datasheet" "~" (at 55.88 66.04 0) (effects (font (size 1.27 1.27)) (hide yes)))
  (property "Description" "Resistor" (at 55.88 66.04 0) (effects (font (size 1.27 1.27)) (hide yes)))
  (property "Vendor" "https://www.lcsc.com/product-detail/C3017691.html" (at 55.88 66.04 0) (effects (font (size 1.27 1.27)) (hide yes)))
  (property "Est Cost" "0.0007" (at 55.88 66.04 0) (effects (font (size 1.27 1.27)) (hide yes)))
  (property "AVAILABILITY" "" (at 55.88 66.04 0) (effects (font (size 1.27 1.27)) (hide yes)))
  (property "Availability" "" (at 55.88 66.04 0) (effects (font (size 1.27 1.27)) (hide yes)))
  (property "Check_prices" "" (at 55.88 66.04 0) (effects (font (size 1.27 1.27)) (hide yes)))
  (property "DESCRIPTION" "" (at 55.88 66.04 0) (effects (font (size 1.27 1.27)) (hide yes)))
  (property "Description_1" "" (at 55.88 66.04 0) (effects (font (size 1.27 1.27)) (hide yes)))
  (property "Est Cost AUD" "" (at 55.88 66.04 0) (effects (font (size 1.27 1.27)) (hide yes)))
  (property "MF" "" (at 55.88 66.04 0) (effects (font (size 1.27 1.27)) (hide yes)))
  (property "MP" "" (at 55.88 66.04 0) (effects (font (size 1.27 1.27)) (hide yes)))
  (property "PACKAGE" "" (at 55.88 66.04 0) (effects (font (size 1.27 1.27)) (hide yes)))
  (property "PRICE" "" (at 55.88 66.04 0) (effects (font (size 1.27 1.27)) (hide yes)))
  (property "Package" "" (at 55.88 66.04 0) (effects (font (size 1.27 1.27)) (hide yes)))
  (property "Price" "" (at 55.88 66.04 0) (effects (font (size 1.27 1.27)) (hide yes)))
  (property "SnapEDA_Link" "" (at 55.88 66.04 0) (effects (font (size 1.27 1.27)) (hide yes)))
  (property "Field6" "" (at 55.88 66.04 0) (effects (font (size 1.27 1.27)) (hide yes)))
  (pin "1")
  (pin "2")))
